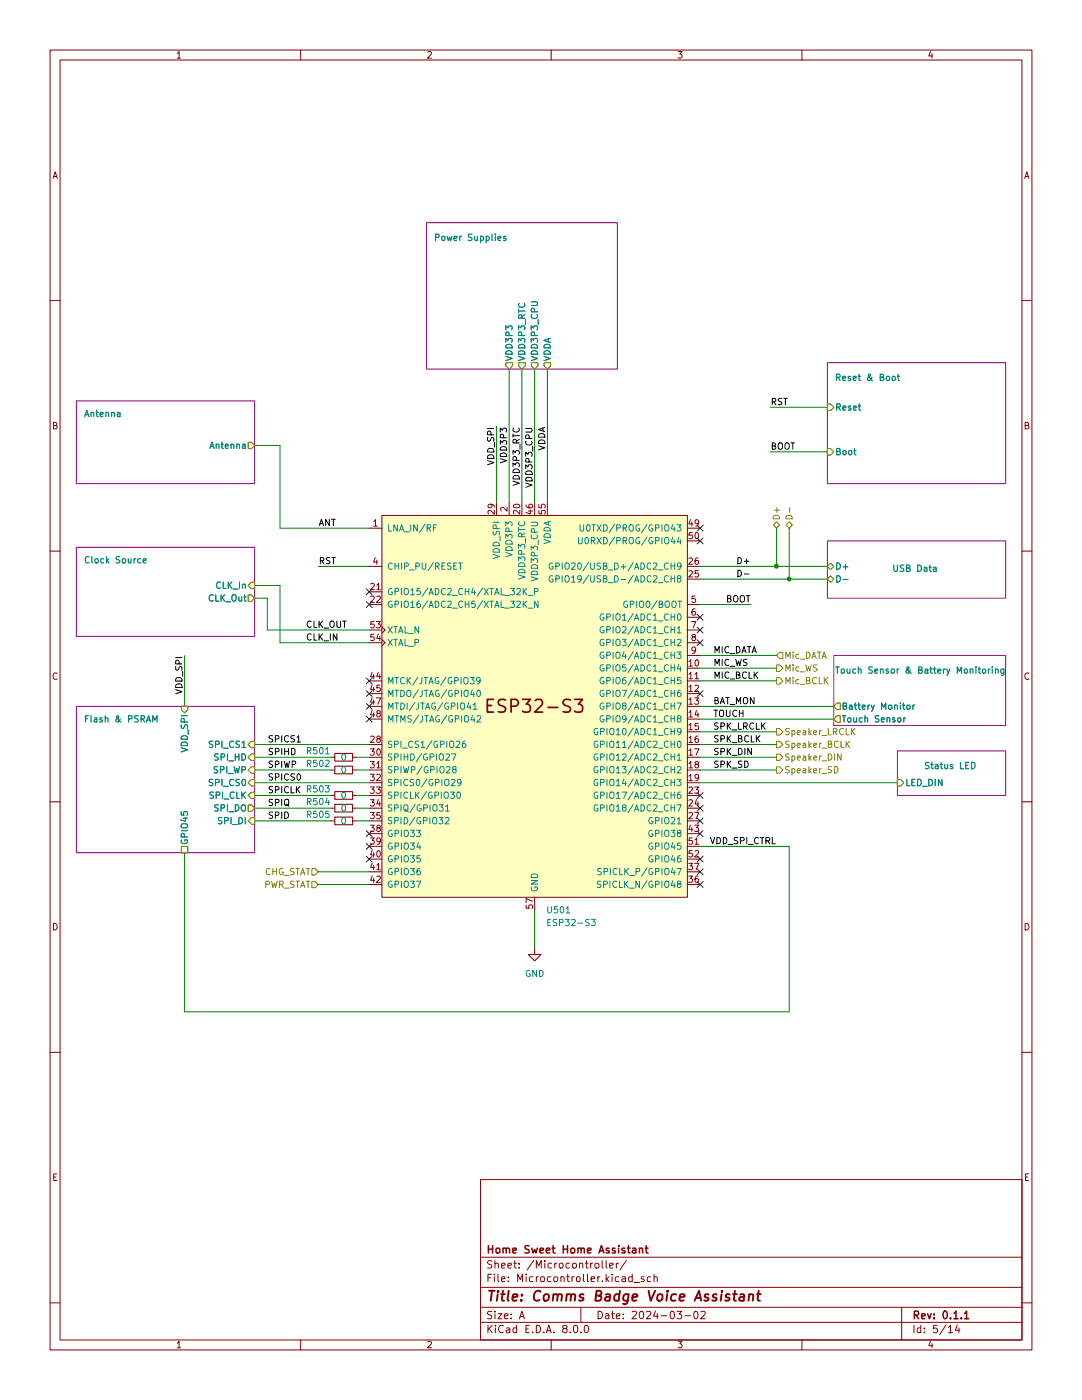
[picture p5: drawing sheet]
(kicad_sch
 (version 20231120)
 (generator "eeschema")
 (generator_version "8.0")
 (paper "A" portrait)
 (title_block
  (title "Comms Badge Voice Assistant")
  (date "2024-03-02")
  (rev "0.1.1")
  (company "Home Sweet Home Assistant"))
 (lib_symbols
  (symbol "Comms Badge Voice Assistant Project:ESP32-S3"
   (pin_names
    (offset 1.016)) (exclude_from_sim no) (in_bom yes) (on_board yes)
   (property "Reference" "U" (at -30.48 43.18 0) (effects (font (size 1.27 1.27)) (justify left)))
   (property "Value" "ESP32-S3" (at -30.48 40.64 0) (effects (font (size 1.27 1.27)) (justify left)))
   (property "Footprint" "Package_DFN_QFN:QFN-56-1EP_7x7mm_P0.4mm_EP5.6x5.6mm" (at 0 -48.26 0) (effects (font (size 1.27 1.27)) (hide yes)))
   (property "Datasheet" "https://www.espressif.com/sites/default/files/documentation/esp32-s3_datasheet_en.pdf" (at 0 -50.8 0) (effects (font (size 1.27 1.27)) (hide yes)))
   (property "Description" "ESP32-S3 is a low-power MCU-based system-on-chip (SoC) that supports 2.4 GHz Wi-Fi and Bluetooth® Low Energy (Bluetooth LE). It consists of high-performance dual-core microprocessor (Xtensa® 32-bit LX7), a low power coprocessor, a Wi-Fi baseband, a Bluetooth LE baseband, RF module, and peripherals." (at 0 0 0) (effects (font (size 1.27 1.27)) (hide yes)))
   (symbol "ESP32-S3_0_0"
    (text "ESP32-S3" (at 0 0 0) (effects (font (size 2.54 2.54))))
    (pin bidirectional line (at 33.02 -35.56 180) (length 2.54) (name "SPICLK_N/GPIO48" (effects (font (size 1.27 1.27)))) (number "36" (effects (font (size 1.27 1.27)))))
    (pin bidirectional line (at 33.02 -33.02 180) (length 2.54) (name "SPICLK_P/GPIO47" (effects (font (size 1.27 1.27)))) (number "37" (effects (font (size 1.27 1.27))))))
   (symbol "ESP32-S3_0_1"
    (rectangle (start -30.48 38.1) (end 30.48 -38.1) (stroke (width 0) (type default)) (fill (type background))))
   (symbol "ESP32-S3_1_1"
    (pin bidirectional line (at -33.02 35.56 0) (length 2.54) (name "LNA_IN/RF" (effects (font (size 1.27 1.27)))) (number "1" (effects (font (size 1.27 1.27)))))
    (pin bidirectional line (at 33.02 7.62 180) (length 2.54) (name "GPIO5/ADC1_CH4" (effects (font (size 1.27 1.27)))) (number "10" (effects (font (size 1.27 1.27)))))
    (pin bidirectional line (at 33.02 5.08 180) (length 2.54) (name "GPIO6/ADC1_CH5" (effects (font (size 1.27 1.27)))) (number "11" (effects (font (size 1.27 1.27)))))
    (pin bidirectional line (at 33.02 2.54 180) (length 2.54) (name "GPIO7/ADC1_CH6" (effects (font (size 1.27 1.27)))) (number "12" (effects (font (size 1.27 1.27)))))
    (pin bidirectional line (at 33.02 0 180) (length 2.54) (name "GPIO8/ADC1_CH7" (effects (font (size 1.27 1.27)))) (number "13" (effects (font (size 1.27 1.27)))))
    (pin bidirectional line (at 33.02 -2.54 180) (length 2.54) (name "GPIO9/ADC1_CH8" (effects (font (size 1.27 1.27)))) (number "14" (effects (font (size 1.27 1.27)))))
    (pin bidirectional line (at 33.02 -5.08 180) (length 2.54) (name "GPIO10/ADC1_CH9" (effects (font (size 1.27 1.27)))) (number "15" (effects (font (size 1.27 1.27)))))
    (pin bidirectional line (at 33.02 -7.62 180) (length 2.54) (name "GPIO11/ADC2_CH0" (effects (font (size 1.27 1.27)))) (number "16" (effects (font (size 1.27 1.27)))))
    (pin bidirectional line (at 33.02 -10.16 180) (length 2.54) (name "GPIO12/ADC2_CH1" (effects (font (size 1.27 1.27)))) (number "17" (effects (font (size 1.27 1.27)))))
    (pin bidirectional line (at 33.02 -12.7 180) (length 2.54) (name "GPIO13/ADC2_CH2" (effects (font (size 1.27 1.27)))) (number "18" (effects (font (size 1.27 1.27)))))
    (pin bidirectional line (at 33.02 -15.24 180) (length 2.54) (name "GPIO14/ADC2_CH3" (effects (font (size 1.27 1.27)))) (number "19" (effects (font (size 1.27 1.27)))))
    (pin power_in line (at -5.08 40.64 270) (length 2.54) (name "VDD3P3" (effects (font (size 1.27 1.27)))) (number "2" (effects (font (size 1.27 1.27)))))
    (pin power_in line (at -2.54 40.64 270) (length 2.54) (name "VDD3P3_RTC" (effects (font (size 1.27 1.27)))) (number "20" (effects (font (size 1.27 1.27)))))
    (pin bidirectional line (at -33.02 22.86 0) (length 2.54) (name "GPIO15/ADC2_CH4/XTAL_32K_P" (effects (font (size 1.27 1.27)))) (number "21" (effects (font (size 1.27 1.27)))))
    (pin bidirectional line (at -33.02 20.32 0) (length 2.54) (name "GPIO16/ADC2_CH5/XTAL_32K_N" (effects (font (size 1.27 1.27)))) (number "22" (effects (font (size 1.27 1.27)))))
    (pin bidirectional line (at 33.02 -17.78 180) (length 2.54) (name "GPIO17/ADC2_CH6" (effects (font (size 1.27 1.27)))) (number "23" (effects (font (size 1.27 1.27)))))
    (pin bidirectional line (at 33.02 -20.32 180) (length 2.54) (name "GPIO18/ADC2_CH7" (effects (font (size 1.27 1.27)))) (number "24" (effects (font (size 1.27 1.27)))))
    (pin bidirectional line (at 33.02 25.4 180) (length 2.54) (name "GPIO19/USB_D-/ADC2_CH8" (effects (font (size 1.27 1.27)))) (number "25" (effects (font (size 1.27 1.27)))))
    (pin bidirectional line (at 33.02 27.94 180) (length 2.54) (name "GPIO20/USB_D+/ADC2_CH9" (effects (font (size 1.27 1.27)))) (number "26" (effects (font (size 1.27 1.27)))))
    (pin bidirectional line (at 33.02 -22.86 180) (length 2.54) (name "GPIO21" (effects (font (size 1.27 1.27)))) (number "27" (effects (font (size 1.27 1.27)))))
    (pin bidirectional line (at -33.02 -7.62 0) (length 2.54) (name "SPI_CS1/GPIO26" (effects (font (size 1.27 1.27)))) (number "28" (effects (font (size 1.27 1.27)))))
    (pin power_out line (at -7.62 40.64 270) (length 2.54) (name "VDD_SPI" (effects (font (size 1.27 1.27)))) (number "29" (effects (font (size 1.27 1.27)))))
    (pin power_in line (at -5.08 40.64 270) (length 2.54) hide (name "VDD3P3" (effects (font (size 1.27 1.27)))) (number "3" (effects (font (size 1.27 1.27)))))
    (pin bidirectional line (at -33.02 -10.16 0) (length 2.54) (name "SPIHD/GPIO27" (effects (font (size 1.27 1.27)))) (number "30" (effects (font (size 1.27 1.27)))))
    (pin bidirectional line (at -33.02 -12.7 0) (length 2.54) (name "SPIWP/GPIO28" (effects (font (size 1.27 1.27)))) (number "31" (effects (font (size 1.27 1.27)))))
    (pin bidirectional line (at -33.02 -15.24 0) (length 2.54) (name "SPICS0/GPIO29" (effects (font (size 1.27 1.27)))) (number "32" (effects (font (size 1.27 1.27)))))
    (pin bidirectional line (at -33.02 -17.78 0) (length 2.54) (name "SPICLK/GPIO30" (effects (font (size 1.27 1.27)))) (number "33" (effects (font (size 1.27 1.27)))))
    (pin bidirectional line (at -33.02 -20.32 0) (length 2.54) (name "SPIQ/GPIO31" (effects (font (size 1.27 1.27)))) (number "34" (effects (font (size 1.27 1.27)))))
    (pin bidirectional line (at -33.02 -22.86 0) (length 2.54) (name "SPID/GPIO32" (effects (font (size 1.27 1.27)))) (number "35" (effects (font (size 1.27 1.27)))))
    (pin bidirectional line (at -33.02 -25.4 0) (length 2.54) (name "GPIO33" (effects (font (size 1.27 1.27)))) (number "38" (effects (font (size 1.27 1.27)))))
    (pin bidirectional line (at -33.02 -27.94 0) (length 2.54) (name "GPIO34" (effects (font (size 1.27 1.27)))) (number "39" (effects (font (size 1.27 1.27)))))
    (pin input line (at -33.02 27.94 0) (length 2.54) (name "CHIP_PU/RESET" (effects (font (size 1.27 1.27)))) (number "4" (effects (font (size 1.27 1.27)))))
    (pin bidirectional line (at -33.02 -30.48 0) (length 2.54) (name "GPIO35" (effects (font (size 1.27 1.27)))) (number "40" (effects (font (size 1.27 1.27)))))
    (pin bidirectional line (at -33.02 -33.02 0) (length 2.54) (name "GPIO36" (effects (font (size 1.27 1.27)))) (number "41" (effects (font (size 1.27 1.27)))))
    (pin bidirectional line (at -33.02 -35.56 0) (length 2.54) (name "GPIO37" (effects (font (size 1.27 1.27)))) (number "42" (effects (font (size 1.27 1.27)))))
    (pin bidirectional line (at 33.02 -25.4 180) (length 2.54) (name "GPIO38" (effects (font (size 1.27 1.27)))) (number "43" (effects (font (size 1.27 1.27)))))
    (pin bidirectional line (at -33.02 5.08 0) (length 2.54) (name "MTCK/JTAG/GPIO39" (effects (font (size 1.27 1.27)))) (number "44" (effects (font (size 1.27 1.27)))))
    (pin bidirectional line (at -33.02 2.54 0) (length 2.54) (name "MTDO/JTAG/GPIO40" (effects (font (size 1.27 1.27)))) (number "45" (effects (font (size 1.27 1.27)))))
    (pin power_in line (at 0 40.64 270) (length 2.54) (name "VDD3P3_CPU" (effects (font (size 1.27 1.27)))) (number "46" (effects (font (size 1.27 1.27)))))
    (pin bidirectional line (at -33.02 0 0) (length 2.54) (name "MTDI/JTAG/GPIO41" (effects (font (size 1.27 1.27)))) (number "47" (effects (font (size 1.27 1.27)))))
    (pin bidirectional line (at -33.02 -2.54 0) (length 2.54) (name "MTMS/JTAG/GPIO42" (effects (font (size 1.27 1.27)))) (number "48" (effects (font (size 1.27 1.27)))))
    (pin bidirectional line (at 33.02 35.56 180) (length 2.54) (name "U0TXD/PROG/GPIO43" (effects (font (size 1.27 1.27)))) (number "49" (effects (font (size 1.27 1.27)))))
    (pin bidirectional line (at 33.02 20.32 180) (length 2.54) (name "GPIO0/BOOT" (effects (font (size 1.27 1.27)))) (number "5" (effects (font (size 1.27 1.27)))))
    (pin bidirectional line (at 33.02 33.02 180) (length 2.54) (name "U0RXD/PROG/GPIO44" (effects (font (size 1.27 1.27)))) (number "50" (effects (font (size 1.27 1.27)))))
    (pin bidirectional line (at 33.02 -27.94 180) (length 2.54) (name "GPIO45" (effects (font (size 1.27 1.27)))) (number "51" (effects (font (size 1.27 1.27)))))
    (pin bidirectional line (at 33.02 -30.48 180) (length 2.54) (name "GPIO46" (effects (font (size 1.27 1.27)))) (number "52" (effects (font (size 1.27 1.27)))))
    (pin input clock (at -33.02 15.24 0) (length 2.54) (name "XTAL_N" (effects (font (size 1.27 1.27)))) (number "53" (effects (font (size 1.27 1.27)))))
    (pin output clock (at -33.02 12.7 0) (length 2.54) (name "XTAL_P" (effects (font (size 1.27 1.27)))) (number "54" (effects (font (size 1.27 1.27)))))
    (pin power_in line (at 2.54 40.64 270) (length 2.54) (name "VDDA" (effects (font (size 1.27 1.27)))) (number "55" (effects (font (size 1.27 1.27)))))
    (pin passive line (at 2.54 40.64 270) (length 2.54) hide (name "VDDA" (effects (font (size 1.27 1.27)))) (number "56" (effects (font (size 1.27 1.27)))))
    (pin power_in line (at 0 -40.64 90) (length 2.54) (name "GND" (effects (font (size 1.27 1.27)))) (number "57" (effects (font (size 1.27 1.27)))))
    (pin bidirectional line (at 33.02 17.78 180) (length 2.54) (name "GPIO1/ADC1_CH0" (effects (font (size 1.27 1.27)))) (number "6" (effects (font (size 1.27 1.27)))))
    (pin bidirectional line (at 33.02 15.24 180) (length 2.54) (name "GPIO2/ADC1_CH1" (effects (font (size 1.27 1.27)))) (number "7" (effects (font (size 1.27 1.27)))))
    (pin bidirectional line (at 33.02 12.7 180) (length 2.54) (name "GPIO3/ADC1_CH2" (effects (font (size 1.27 1.27)))) (number "8" (effects (font (size 1.27 1.27)))))
    (pin bidirectional line (at 33.02 10.16 180) (length 2.54) (name "GPIO4/ADC1_CH3" (effects (font (size 1.27 1.27)))) (number "9" (effects (font (size 1.27 1.27)))))))
  (symbol "Comms Badge Voice Assistant Project:GND"
   (power)
   (pin_names
    (offset 0)) (exclude_from_sim no) (in_bom yes) (on_board yes)
   (property "Reference" "#PWR" (at 0 -6.35 0) (effects (font (size 1.27 1.27)) (hide yes)))
   (property "Value" "GND" (at 0 -3.81 0) (effects (font (size 1.27 1.27))))
   (property "Footprint" "" (at 0 0 0) (effects (font (size 1.27 1.27)) (hide yes)))
   (property "Datasheet" "" (at 0 0 0) (effects (font (size 1.27 1.27)) (hide yes)))
   (property "Description" "Power symbol creates a global label with name \"GND\" , ground" (at 0 0 0) (effects (font (size 1.27 1.27)) (hide yes)))
   (symbol "GND_0_1"
    (polyline (pts (xy 0 0) (xy 0 -1.27) (xy 1.27 -1.27) (xy 0 -2.54) (xy -1.27 -1.27) (xy 0 -1.27)) (stroke (width 0) (type default)) (fill (type none))))
   (symbol "GND_1_1"
    (pin power_in line (at 0 0 270) (length 0) hide (name "GND" (effects (font (size 1.27 1.27)))) (number "1" (effects (font (size 1.27 1.27)))))))
  (symbol "Comms Badge Voice Assistant Project:R_Small"
   (pin_numbers hide)
   (pin_names
    (offset 0.254) hide) (exclude_from_sim no) (in_bom yes) (on_board yes)
   (property "Reference" "R" (at 0.762 0.508 0) (effects (font (size 1.27 1.27)) (justify left)))
   (property "Value" "R_Small" (at 0.762 -1.016 0) (effects (font (size 1.27 1.27)) (justify left)))
   (property "Footprint" "" (at 0 0 0) (effects (font (size 1.27 1.27)) (hide yes)))
   (property "Datasheet" "~" (at 0 0 0) (effects (font (size 1.27 1.27)) (hide yes)))
   (property "Description" "Resistor, small symbol" (at 0 0 0) (effects (font (size 1.27 1.27)) (hide yes)))
   (symbol "R_Small_0_1"
    (rectangle (start -0.762 1.778) (end 0.762 -1.778) (stroke (width 0.2032) (type default)) (fill (type none))))
   (symbol "R_Small_1_1"
    (pin passive line (at 0 2.54 270) (length 0.762) (name "~" (effects (font (size 1.27 1.27)))) (number "1" (effects (font (size 1.27 1.27)))))
    (pin passive line (at 0 -2.54 90) (length 0.762) (name "~" (effects (font (size 1.27 1.27)))) (number "2" (effects (font (size 1.27 1.27))))))))
 (junction
  (at 154.94 113.03)
  (diameter 0)
  (color 0 0 0 0))
 (junction
  (at 157.48 115.57)
  (diameter 0)
  (color 0 0 0 0))
 (no_connect
  (at 73.66 140.97))
 (no_connect
  (at 73.66 135.89))
 (no_connect
  (at 139.7 171.45))
 (no_connect
  (at 73.66 143.51))
 (no_connect
  (at 139.7 123.19))
 (no_connect
  (at 139.7 107.95))
 (no_connect
  (at 73.66 138.43))
 (no_connect
  (at 139.7 125.73))
 (no_connect
  (at 73.66 120.65))
 (no_connect
  (at 73.66 166.37))
 (no_connect
  (at 139.7 166.37))
 (no_connect
  (at 139.7 128.27))
 (no_connect
  (at 139.7 176.53))
 (no_connect
  (at 73.66 118.11))
 (no_connect
  (at 139.7 105.41))
 (no_connect
  (at 139.7 158.75))
 (no_connect
  (at 139.7 163.83))
 (no_connect
  (at 139.7 161.29))
 (no_connect
  (at 73.66 171.45))
 (no_connect
  (at 139.7 138.43))
 (no_connect
  (at 139.7 173.99))
 (no_connect
  (at 73.66 168.91))
 (wire
  (pts (xy 99.06 85.09) (xy 99.06 100.33))
  (stroke (width 0) (type default)))
 (wire
  (pts (xy 36.83 170.18) (xy 36.83 201.93))
  (stroke (width 0) (type default)))
 (wire
  (pts (xy 157.48 105.41) (xy 157.48 115.57))
  (stroke (width 0) (type default)))
 (wire
  (pts (xy 55.88 105.41) (xy 73.66 105.41))
  (stroke (width 0) (type default)))
 (wire
  (pts (xy 71.12 151.13) (xy 73.66 151.13))
  (stroke (width 0) (type default)))
 (wire
  (pts (xy 50.8 148.59) (xy 73.66 148.59))
  (stroke (width 0) (type default)))
 (wire
  (pts (xy 139.7 148.59) (xy 154.94 148.59))
  (stroke (width 0) (type default)))
 (wire
  (pts (xy 139.7 120.65) (xy 149.86 120.65))
  (stroke (width 0) (type default)))
 (wire
  (pts (xy 139.7 135.89) (xy 154.94 135.89))
  (stroke (width 0) (type default)))
 (wire
  (pts (xy 139.7 143.51) (xy 166.37 143.51))
  (stroke (width 0) (type default)))
 (wire
  (pts (xy 50.8 158.75) (xy 66.04 158.75))
  (stroke (width 0) (type default)))
 (wire
  (pts (xy 55.88 88.9) (xy 55.88 105.41))
  (stroke (width 0) (type default)))
 (wire
  (pts (xy 154.94 105.41) (xy 154.94 113.03))
  (stroke (width 0) (type default)))
 (wire
  (pts (xy 139.7 140.97) (xy 166.37 140.97))
  (stroke (width 0) (type default)))
 (wire
  (pts (xy 157.48 115.57) (xy 165.1 115.57))
  (stroke (width 0) (type default)))
 (wire
  (pts (xy 73.66 128.27) (xy 55.88 128.27))
  (stroke (width 0) (type default)))
 (wire
  (pts (xy 71.12 163.83) (xy 73.66 163.83))
  (stroke (width 0) (type default)))
 (wire
  (pts (xy 55.88 128.27) (xy 55.88 116.84))
  (stroke (width 0) (type default)))
 (wire
  (pts (xy 139.7 113.03) (xy 154.94 113.03))
  (stroke (width 0) (type default)))
 (wire
  (pts (xy 50.8 161.29) (xy 66.04 161.29))
  (stroke (width 0) (type default)))
 (wire
  (pts (xy 139.7 115.57) (xy 157.48 115.57))
  (stroke (width 0) (type default)))
 (wire
  (pts (xy 139.7 156.21) (xy 179.07 156.21))
  (stroke (width 0) (type default)))
 (wire
  (pts (xy 165.1 81.28) (xy 153.67 81.28))
  (stroke (width 0) (type default)))
 (wire
  (pts (xy 139.7 151.13) (xy 154.94 151.13))
  (stroke (width 0) (type default)))
 (wire
  (pts (xy 109.22 73.66) (xy 109.22 100.33))
  (stroke (width 0) (type default)))
 (wire
  (pts (xy 36.83 201.93) (xy 157.48 201.93))
  (stroke (width 0) (type default)))
 (wire
  (pts (xy 53.34 125.73) (xy 73.66 125.73))
  (stroke (width 0) (type default)))
 (wire
  (pts (xy 139.7 168.91) (xy 157.48 168.91))
  (stroke (width 0) (type default)))
 (wire
  (pts (xy 50.8 151.13) (xy 66.04 151.13))
  (stroke (width 0) (type default)))
 (wire
  (pts (xy 63.5 176.53) (xy 73.66 176.53))
  (stroke (width 0) (type default)))
 (wire
  (pts (xy 101.6 73.66) (xy 101.6 100.33))
  (stroke (width 0) (type default)))
 (wire
  (pts (xy 106.68 181.61) (xy 106.68 189.23))
  (stroke (width 0) (type default)))
 (wire
  (pts (xy 50.8 163.83) (xy 66.04 163.83))
  (stroke (width 0) (type default)))
 (wire
  (pts (xy 106.68 73.66) (xy 106.68 100.33))
  (stroke (width 0) (type default)))
 (wire
  (pts (xy 63.5 173.99) (xy 73.66 173.99))
  (stroke (width 0) (type default)))
 (wire
  (pts (xy 165.1 90.17) (xy 153.67 90.17))
  (stroke (width 0) (type default)))
 (wire
  (pts (xy 154.94 113.03) (xy 165.1 113.03))
  (stroke (width 0) (type default)))
 (wire
  (pts (xy 139.7 146.05) (xy 154.94 146.05))
  (stroke (width 0) (type default)))
 (wire
  (pts (xy 50.8 119.38) (xy 53.34 119.38))
  (stroke (width 0) (type default)))
 (wire
  (pts (xy 63.5 113.03) (xy 73.66 113.03))
  (stroke (width 0) (type default)))
 (wire
  (pts (xy 71.12 161.29) (xy 73.66 161.29))
  (stroke (width 0) (type default)))
 (wire
  (pts (xy 50.8 116.84) (xy 55.88 116.84))
  (stroke (width 0) (type default)))
 (wire
  (pts (xy 71.12 153.67) (xy 73.66 153.67))
  (stroke (width 0) (type default)))
 (wire
  (pts (xy 71.12 158.75) (xy 73.66 158.75))
  (stroke (width 0) (type default)))
 (wire
  (pts (xy 50.8 156.21) (xy 73.66 156.21))
  (stroke (width 0) (type default)))
 (wire
  (pts (xy 50.8 153.67) (xy 66.04 153.67))
  (stroke (width 0) (type default)))
 (wire
  (pts (xy 104.14 73.66) (xy 104.14 100.33))
  (stroke (width 0) (type default)))
 (wire
  (pts (xy 50.8 88.9) (xy 55.88 88.9))
  (stroke (width 0) (type default)))
 (wire
  (pts (xy 139.7 133.35) (xy 154.94 133.35))
  (stroke (width 0) (type default)))
 (wire
  (pts (xy 139.7 130.81) (xy 154.94 130.81))
  (stroke (width 0) (type default)))
 (wire
  (pts (xy 53.34 119.38) (xy 53.34 125.73))
  (stroke (width 0) (type default)))
 (wire
  (pts (xy 157.48 201.93) (xy 157.48 168.91))
  (stroke (width 0) (type default)))
 (wire
  (pts (xy 139.7 153.67) (xy 154.94 153.67))
  (stroke (width 0) (type default)))
 (wire
  (pts (xy 36.83 130.81) (xy 36.83 140.97))
  (stroke (width 0) (type default)))
 (label "SPICS0"
  (at 53.34 156.21 0)
  (fields_autoplaced yes)
  (effects (font (size 1.27 1.27)) (justify left bottom)))
 (label "VDD_SPI_CTRL"
  (at 154.94 168.91 180)
  (fields_autoplaced yes)
  (effects (font (size 1.27 1.27)) (justify right bottom)))
 (label "BOOT"
  (at 149.86 120.65 180)
  (fields_autoplaced yes)
  (effects (font (size 1.27 1.27)) (justify right bottom)))
 (label "SPIWP"
  (at 53.34 153.67 0)
  (fields_autoplaced yes)
  (effects (font (size 1.27 1.27)) (justify left bottom)))
 (label "SPICS1"
  (at 53.34 148.59 0)
  (fields_autoplaced yes)
  (effects (font (size 1.27 1.27)) (justify left bottom)))
 (label "D-"
  (at 149.86 115.57 180)
  (fields_autoplaced yes)
  (effects (font (size 1.27 1.27)) (justify right bottom)))
 (label "D+"
  (at 149.86 113.03 180)
  (fields_autoplaced yes)
  (effects (font (size 1.27 1.27)) (justify right bottom)))
 (label "VDD3P3_CPU"
  (at 106.68 85.09 270)
  (fields_autoplaced yes)
  (effects (font (size 1.27 1.27)) (justify right bottom))
  (property "Netclass" "+3V3" (at 107.95 85.09 90) (effects (font (size 1.27 1.27)
    (italic yes)) (justify right) (hide yes))))
 (label "MIC_WS"
  (at 142.24 133.35 0)
  (fields_autoplaced yes)
  (effects (font (size 1.27 1.27)) (justify left bottom)))
 (label "SPIQ"
  (at 53.34 161.29 0)
  (fields_autoplaced yes)
  (effects (font (size 1.27 1.27)) (justify left bottom)))
 (label "BOOT"
  (at 153.67 90.17 0)
  (fields_autoplaced yes)
  (effects (font (size 1.27 1.27)) (justify left bottom)))
 (label "SPK_LRCLK"
  (at 142.24 146.05 0)
  (fields_autoplaced yes)
  (effects (font (size 1.27 1.27)) (justify left bottom)))
 (label "SPID"
  (at 53.34 163.83 0)
  (fields_autoplaced yes)
  (effects (font (size 1.27 1.27)) (justify left bottom)))
 (label "VDDA"
  (at 109.22 85.09 270)
  (fields_autoplaced yes)
  (effects (font (size 1.27 1.27)) (justify right bottom))
  (property "Netclass" "+3V3" (at 110.49 85.09 90) (effects (font (size 1.27 1.27)
    (italic yes)) (justify right) (hide yes))))
 (label "SPK_BCLK"
  (at 142.24 148.59 0)
  (fields_autoplaced yes)
  (effects (font (size 1.27 1.27)) (justify left bottom)))
 (label "BAT_MON"
  (at 142.24 140.97 0)
  (fields_autoplaced yes)
  (effects (font (size 1.27 1.27)) (justify left bottom)))
 (label "VDD3P3"
  (at 101.6 85.09 270)
  (fields_autoplaced yes)
  (effects (font (size 1.27 1.27)) (justify right bottom))
  (property "Netclass" "+3V3" (at 102.87 85.09 90) (effects (font (size 1.27 1.27)
    (italic yes)) (justify right) (hide yes))))
 (label "VDD3P3_RTC"
  (at 104.14 85.09 270)
  (fields_autoplaced yes)
  (effects (font (size 1.27 1.27)) (justify right bottom))
  (property "Netclass" "+3V3" (at 105.41 85.09 90) (effects (font (size 1.27 1.27)
    (italic yes)) (justify right) (hide yes))))
 (label "ANT"
  (at 63.5 105.41 0)
  (fields_autoplaced yes)
  (effects (font (size 1.27 1.27)) (justify left bottom)))
 (label "SPIHD"
  (at 53.34 151.13 0)
  (fields_autoplaced yes)
  (effects (font (size 1.27 1.27)) (justify left bottom)))
 (label "SPK_DIN"
  (at 142.24 151.13 0)
  (fields_autoplaced yes)
  (effects (font (size 1.27 1.27)) (justify left bottom)))
 (label "VDD_SPI"
  (at 36.83 130.81 270)
  (fields_autoplaced yes)
  (effects (font (size 1.27 1.27)) (justify right bottom)))
 (label "CLK_OUT"
  (at 60.96 125.73 0)
  (fields_autoplaced yes)
  (effects (font (size 1.27 1.27)) (justify left bottom)))
 (label "SPICLK"
  (at 53.34 158.75 0)
  (fields_autoplaced yes)
  (effects (font (size 1.27 1.27)) (justify left bottom)))
 (label "CLK_IN"
  (at 60.96 128.27 0)
  (fields_autoplaced yes)
  (effects (font (size 1.27 1.27)) (justify left bottom)))
 (label "MIC_DATA"
  (at 142.24 130.81 0)
  (fields_autoplaced yes)
  (effects (font (size 1.27 1.27)) (justify left bottom)))
 (label "RST"
  (at 153.67 81.28 0)
  (fields_autoplaced yes)
  (effects (font (size 1.27 1.27)) (justify left bottom)))
 (label "RST"
  (at 63.5 113.03 0)
  (fields_autoplaced yes)
  (effects (font (size 1.27 1.27)) (justify left bottom)))
 (label "TOUCH"
  (at 142.24 143.51 0)
  (fields_autoplaced yes)
  (effects (font (size 1.27 1.27)) (justify left bottom)))
 (label "VDD_SPI"
  (at 99.06 85.09 270)
  (fields_autoplaced yes)
  (effects (font (size 1.27 1.27)) (justify right bottom)))
 (label "MIC_BCLK"
  (at 142.24 135.89 0)
  (fields_autoplaced yes)
  (effects (font (size 1.27 1.27)) (justify left bottom)))
 (label "SPK_SD"
  (at 142.24 153.67 0)
  (fields_autoplaced yes)
  (effects (font (size 1.27 1.27)) (justify left bottom)))
 (hierarchical_label "PWR_STAT"
  (shape input)
  (at 63.5 176.53 180)
  (fields_autoplaced yes)
  (effects (font (size 1.27 1.27)) (justify right)))
 (hierarchical_label "Speaker_DIN"
  (shape output)
  (at 154.94 151.13 0)
  (fields_autoplaced yes)
  (effects (font (size 1.27 1.27)) (justify left)))
 (hierarchical_label "Mic_DATA"
  (shape input)
  (at 154.94 130.81 0)
  (fields_autoplaced yes)
  (effects (font (size 1.27 1.27)) (justify left)))
 (hierarchical_label "Speaker_SD"
  (shape output)
  (at 154.94 153.67 0)
  (fields_autoplaced yes)
  (effects (font (size 1.27 1.27)) (justify left)))
 (hierarchical_label "D+"
  (shape bidirectional)
  (at 154.94 105.41 90)
  (fields_autoplaced yes)
  (effects (font (size 1.27 1.27)) (justify left)))
 (hierarchical_label "CHG_STAT"
  (shape input)
  (at 63.5 173.99 180)
  (fields_autoplaced yes)
  (effects (font (size 1.27 1.27)) (justify right)))
 (hierarchical_label "D-"
  (shape bidirectional)
  (at 157.48 105.41 90)
  (fields_autoplaced yes)
  (effects (font (size 1.27 1.27)) (justify left)))
 (hierarchical_label "Speaker_LRCLK"
  (shape output)
  (at 154.94 146.05 0)
  (fields_autoplaced yes)
  (effects (font (size 1.27 1.27)) (justify left)))
 (hierarchical_label "Mic_WS"
  (shape output)
  (at 154.94 133.35 0)
  (fields_autoplaced yes)
  (effects (font (size 1.27 1.27)) (justify left)))
 (hierarchical_label "Mic_BCLK"
  (shape output)
  (at 154.94 135.89 0)
  (fields_autoplaced yes)
  (effects (font (size 1.27 1.27)) (justify left)))
 (hierarchical_label "Speaker_BCLK"
  (shape output)
  (at 154.94 148.59 0)
  (fields_autoplaced yes)
  (effects (font (size 1.27 1.27)) (justify left)))
 (symbol
  (lib_id "Comms Badge Voice Assistant Project:ESP32-S3")
  (at 106.68 140.97 0)
  (unit 1)
  (exclude_from_sim no)
  (in_bom yes)
  (on_board yes)
  (dnp no)
  (fields_autoplaced yes)
  (property "Reference" "U501" (at 108.8741 181.61 0) (effects (font (size 1.27 1.27)) (justify left)))
  (property "Value" "ESP32-S3" (at 108.8741 184.15 0) (effects (font (size 1.27 1.27)) (justify left)))
  (property "Footprint" "Package_DFN_QFN:QFN-56-1EP_7x7mm_P0.4mm_EP5.6x5.6mm" (at 106.68 189.23 0) (effects (font (size 1.27 1.27)) (hide yes)))
  (property "Datasheet" "https://www.espressif.com/sites/default/files/documentation/esp32-s3_datasheet_en.pdf" (at 106.68 191.77 0) (effects (font (size 1.27 1.27)) (hide yes)))
  (property "Description" "" (at 106.68 140.97 0) (effects (font (size 1.27 1.27)) (hide yes)))
  (property "LCSC #" "C2913192" (at 106.68 140.97 0) (effects (font (size 1.27 1.27)) (hide yes)))
  (property "Mfr. Part #" "ESP32-S3" (at 106.68 140.97 0) (effects (font (size 1.27 1.27)) (hide yes)))
  (property "DigiKey #" "1965-ESP32-S3-ND" (at 106.68 140.97 0) (effects (font (size 1.27 1.27)) (hide yes)))
  (property "Mouser #" "356-ESP32-S3" (at 106.68 140.97 0) (effects (font (size 1.27 1.27)) (hide yes)))
  (property "Price" "2.5471" (at 106.68 140.97 0) (effects (font (size 1.27 1.27)) (hide yes)))
  (pin "36")
  (pin "37")
  (pin "1")
  (pin "10")
  (pin "11")
  (pin "12")
  (pin "13")
  (pin "14")
  (pin "15")
  (pin "16")
  (pin "17")
  (pin "18")
  (pin "19")
  (pin "2")
  (pin "20")
  (pin "21")
  (pin "22")
  (pin "23")
  (pin "24")
  (pin "25")
  (pin "26")
  (pin "27")
  (pin "28")
  (pin "29")
  (pin "3")
  (pin "30")
  (pin "31")
  (pin "32")
  (pin "33")
  (pin "34")
  (pin "35")
  (pin "38")
  (pin "39")
  (pin "4")
  (pin "40")
  (pin "41")
  (pin "42")
  (pin "43")
  (pin "44")
  (pin "45")
  (pin "46")
  (pin "47")
  (pin "48")
  (pin "49")
  (pin "5")
  (pin "50")
  (pin "51")
  (pin "52")
  (pin "53")
  (pin "54")
  (pin "55")
  (pin "56")
  (pin "57")
  (pin "6")
  (pin "7")
  (pin "8")
  (pin "9"))
 (symbol
  (lib_id "Comms Badge Voice Assistant Project:GND")
  (at 106.68 189.23 0)
  (unit 1)
  (exclude_from_sim no)
  (in_bom yes)
  (on_board yes)
  (dnp no)
  (fields_autoplaced yes)
  (property "Reference" "#PWR0501" (at 106.68 195.58 0) (effects (font (size 1.27 1.27)) (hide yes)))
  (property "Value" "GND" (at 106.68 194.31 0) (effects (font (size 1.27 1.27))))
  (property "Footprint" "" (at 106.68 189.23 0) (effects (font (size 1.27 1.27)) (hide yes)))
  (property "Datasheet" "" (at 106.68 189.23 0) (effects (font (size 1.27 1.27)) (hide yes)))
  (property "Description" "" (at 106.68 189.23 0) (effects (font (size 1.27 1.27)) (hide yes)))
  (pin "1"))
 (symbol
  (lib_id "Comms Badge Voice Assistant Project:R_Small")
  (at 68.58 158.75 90)
  (unit 1)
  (exclude_from_sim no)
  (in_bom yes)
  (on_board yes)
  (dnp no)
  (property "Reference" "R503" (at 66.04 157.48 90) (effects (font (size 1.27 1.27)) (justify left)))
  (property "Value" "0" (at 68.58 158.75 90) (effects (font (size 1.27 1.27))))
  (property "Footprint" "Resistor_SMD:R_0402_1005Metric" (at 68.58 158.75 0) (effects (font (size 1.27 1.27)) (hide yes)))
  (property "Datasheet" "https://datasheet.lcsc.com/lcsc/2304140030_YAGEO-RC0402FR-070RL_C106231.pdf" (at 68.58 158.75 0) (effects (font (size 1.27 1.27)) (hide yes)))
  (property "Description" "" (at 68.58 158.75 0) (effects (font (size 1.27 1.27)) (hide yes)))
  (property "DigiKey #" "311-0.0LRCT-ND" (at 68.58 158.75 0) (effects (font (size 1.27 1.27)) (hide yes)))
  (property "LCSC #" "C106231" (at 68.58 158.75 0) (effects (font (size 1.27 1.27)) (hide yes)))
  (property "Mfr. Part #" "RC0402FR-070RL" (at 68.58 158.75 0) (effects (font (size 1.27 1.27)) (hide yes)))
  (property "Mouser #" "603-RC0402FR-070RL" (at 68.58 158.75 0) (effects (font (size 1.27 1.27)) (hide yes)))
  (property "Price" "0.0007" (at 68.58 158.75 0) (effects (font (size 1.27 1.27)) (hide yes)))
  (pin "1")
  (pin "2"))
 (symbol
  (lib_id "Comms Badge Voice Assistant Project:R_Small")
  (at 68.58 163.83 90)
  (unit 1)
  (exclude_from_sim no)
  (in_bom yes)
  (on_board yes)
  (dnp no)
  (property "Reference" "R505" (at 66.04 162.56 90) (effects (font (size 1.27 1.27)) (justify left)))
  (property "Value" "0" (at 68.58 163.83 90) (effects (font (size 1.27 1.27))))
  (property "Footprint" "Resistor_SMD:R_0402_1005Metric" (at 68.58 163.83 0) (effects (font (size 1.27 1.27)) (hide yes)))
  (property "Datasheet" "https://datasheet.lcsc.com/lcsc/2304140030_YAGEO-RC0402FR-070RL_C106231.pdf" (at 68.58 163.83 0) (effects (font (size 1.27 1.27)) (hide yes)))
  (property "Description" "" (at 68.58 163.83 0) (effects (font (size 1.27 1.27)) (hide yes)))
  (property "DigiKey #" "311-0.0LRCT-ND" (at 68.58 163.83 0) (effects (font (size 1.27 1.27)) (hide yes)))
  (property "LCSC #" "C106231" (at 68.58 163.83 0) (effects (font (size 1.27 1.27)) (hide yes)))
  (property "Mfr. Part #" "RC0402FR-070RL" (at 68.58 163.83 0) (effects (font (size 1.27 1.27)) (hide yes)))
  (property "Mouser #" "603-RC0402FR-070RL" (at 68.58 163.83 0) (effects (font (size 1.27 1.27)) (hide yes)))
  (property "Price" "0.0007" (at 68.58 163.83 0) (effects (font (size 1.27 1.27)) (hide yes)))
  (pin "1")
  (pin "2"))
 (symbol
  (lib_id "Comms Badge Voice Assistant Project:R_Small")
  (at 68.58 161.29 90)
  (unit 1)
  (exclude_from_sim no)
  (in_bom yes)
  (on_board yes)
  (dnp no)
  (property "Reference" "R504" (at 66.04 160.02 90) (effects (font (size 1.27 1.27)) (justify left)))
  (property "Value" "0" (at 68.58 161.29 90) (effects (font (size 1.27 1.27))))
  (property "Footprint" "Resistor_SMD:R_0402_1005Metric" (at 68.58 161.29 0) (effects (font (size 1.27 1.27)) (hide yes)))
  (property "Datasheet" "https://datasheet.lcsc.com/lcsc/2304140030_YAGEO-RC0402FR-070RL_C106231.pdf" (at 68.58 161.29 0) (effects (font (size 1.27 1.27)) (hide yes)))
  (property "Description" "" (at 68.58 161.29 0) (effects (font (size 1.27 1.27)) (hide yes)))
  (property "DigiKey #" "311-0.0LRCT-ND" (at 68.58 161.29 0) (effects (font (size 1.27 1.27)) (hide yes)))
  (property "LCSC #" "C106231" (at 68.58 161.29 0) (effects (font (size 1.27 1.27)) (hide yes)))
  (property "Mfr. Part #" "RC0402FR-070RL" (at 68.58 161.29 0) (effects (font (size 1.27 1.27)) (hide yes)))
  (property "Mouser #" "603-RC0402FR-070RL" (at 68.58 161.29 0) (effects (font (size 1.27 1.27)) (hide yes)))
  (property "Price" "0.0007" (at 68.58 161.29 0) (effects (font (size 1.27 1.27)) (hide yes)))
  (pin "1")
  (pin "2"))
 (symbol
  (lib_id "Comms Badge Voice Assistant Project:R_Small")
  (at 68.58 151.13 90)
  (unit 1)
  (exclude_from_sim no)
  (in_bom yes)
  (on_board yes)
  (dnp no)
  (property "Reference" "R501" (at 66.04 149.86 90) (effects (font (size 1.27 1.27)) (justify left)))
  (property "Value" "0" (at 68.58 151.13 90) (effects (font (size 1.27 1.27))))
  (property "Footprint" "Resistor_SMD:R_0402_1005Metric" (at 68.58 151.13 0) (effects (font (size 1.27 1.27)) (hide yes)))
  (property "Datasheet" "https://datasheet.lcsc.com/lcsc/2304140030_YAGEO-RC0402FR-070RL_C106231.pdf" (at 68.58 151.13 0) (effects (font (size 1.27 1.27)) (hide yes)))
  (property "Description" "" (at 68.58 151.13 0) (effects (font (size 1.27 1.27)) (hide yes)))
  (property "LCSC #" "C106231" (at 68.58 151.13 0) (effects (font (size 1.27 1.27)) (hide yes)))
  (property "Mfr. Part #" "RC0402FR-070RL" (at 68.58 151.13 0) (effects (font (size 1.27 1.27)) (hide yes)))
  (property "DigiKey #" "311-0.0LRCT-ND" (at 68.58 151.13 0) (effects (font (size 1.27 1.27)) (hide yes)))
  (property "Mouser #" "603-RC0402FR-070RL" (at 68.58 151.13 0) (effects (font (size 1.27 1.27)) (hide yes)))
  (property "Price" "0.0007" (at 68.58 151.13 0) (effects (font (size 1.27 1.27)) (hide yes)))
  (pin "1")
  (pin "2"))
 (symbol
  (lib_id "Comms Badge Voice Assistant Project:R_Small")
  (at 68.58 153.67 90)
  (unit 1)
  (exclude_from_sim no)
  (in_bom yes)
  (on_board yes)
  (dnp no)
  (property "Reference" "R502" (at 66.04 152.4 90) (effects (font (size 1.27 1.27)) (justify left)))
  (property "Value" "0" (at 68.58 153.67 90) (effects (font (size 1.27 1.27))))
  (property "Footprint" "Resistor_SMD:R_0402_1005Metric" (at 68.58 153.67 0) (effects (font (size 1.27 1.27)) (hide yes)))
  (property "Datasheet" "https://datasheet.lcsc.com/lcsc/2304140030_YAGEO-RC0402FR-070RL_C106231.pdf" (at 68.58 153.67 0) (effects (font (size 1.27 1.27)) (hide yes)))
  (property "Description" "" (at 68.58 153.67 0) (effects (font (size 1.27 1.27)) (hide yes)))
  (property "DigiKey #" "311-0.0LRCT-ND" (at 68.58 153.67 0) (effects (font (size 1.27 1.27)) (hide yes)))
  (property "LCSC #" "C106231" (at 68.58 153.67 0) (effects (font (size 1.27 1.27)) (hide yes)))
  (property "Mfr. Part #" "RC0402FR-070RL" (at 68.58 153.67 0) (effects (font (size 1.27 1.27)) (hide yes)))
  (property "Mouser #" "603-RC0402FR-070RL" (at 68.58 153.67 0) (effects (font (size 1.27 1.27)) (hide yes)))
  (property "Price" "0.0007" (at 68.58 153.67 0) (effects (font (size 1.27 1.27)) (hide yes)))
  (pin "1")
  (pin "2"))
 (sheet
  (at 15.24 109.22)
  (size 35.56 17.78)
  (stroke (width 0.1524) (type solid))
  (fill (color 0 0 0 0.0000))
  (property "Sheetname" "Clock Source" (at 16.51 111.76 0) (effects (font (size 1.27 1.27)
    (bold yes)) (justify left)))
  (property "Sheetfile" "Clock_Source.kicad_sch" (at 15.24 135.2046 0) (effects (font (size 1.27 1.27)) (justify left top) (hide yes)))
  (pin "CLK_In" input (at 50.8 116.84 0) (effects (font (size 1.27 1.27)) (justify right)))
  (pin "CLK_Out" output (at 50.8 119.38 0) (effects (font (size 1.27 1.27)) (justify right))))
 (sheet
  (at 165.1 72.39)
  (size 35.56 24.13)
  (stroke (width 0.1524) (type solid))
  (fill (color 0 0 0 0.0000))
  (property "Sheetname" "Reset & Boot" (at 166.37 76.2 0) (effects (font (size 1.27 1.27)
    (bold yes)) (justify left bottom)))
  (property "Sheetfile" "Reset_Boot.kicad_sch" (at 165.1 103.4546 0) (effects (font (size 1.27 1.27)) (justify left top) (hide yes)))
  (pin "Reset" input (at 165.1 81.28 180) (effects (font (size 1.27 1.27)) (justify left)))
  (pin "Boot" input (at 165.1 90.17 180) (effects (font (size 1.27 1.27)) (justify left))))
 (sheet
  (at 165.1 107.95)
  (size 35.56 11.43)
  (stroke (width 0.1524) (type solid))
  (fill (color 0 0 0 0.0000))
  (property "Sheetname" "USB Data" (at 177.8 114.3 0) (effects (font (size 1.27 1.27)
    (bold yes)) (justify left bottom)))
  (property "Sheetfile" "USB_Data.kicad_sch" (at 165.1 121.2346 0) (effects (font (size 1.27 1.27)) (justify left top) (hide yes)))
  (property "Page" "" (at 165.1 107.95 0) (effects (font (size 1.27 1.27))))
  (pin "D+" bidirectional (at 165.1 113.03 180) (effects (font (size 1.27 1.27)) (justify left)))
  (pin "D-" bidirectional (at 165.1 115.57 180) (effects (font (size 1.27 1.27)) (justify left))))
 (sheet
  (at 15.24 80.01)
  (size 35.56 16.51)
  (stroke (width 0.1524) (type solid))
  (fill (color 0 0 0 0.0000))
  (property "Sheetname" "Antenna" (at 16.51 82.55 0) (effects (font (size 1.27 1.27)
    (bold yes)) (justify left)))
  (property "Sheetfile" "Antenna.kicad_sch" (at 15.24 102.1846 0) (effects (font (size 1.27 1.27)) (justify left top) (hide yes)))
  (pin "Antenna" output (at 50.8 88.9 0) (effects (font (size 1.27 1.27)) (justify right))))
 (sheet
  (at 166.37 130.81)
  (size 34.29 13.97)
  (stroke (width 0.1524) (type solid))
  (fill (color 0 0 0 0.0000))
  (property "Sheetname" "Touch Sensor & Battery Monitoring" (at 166.37 134.62 0) (effects (font (size 1.27 1.27)
    (bold yes)) (justify left bottom)))
  (property "Sheetfile" "Touch_Sensor_Battery_Monitoring.kicad_sch" (at 166.37 142.8246 0) (effects (font (size 1.27 1.27)) (justify left top) (hide yes)))
  (pin "Touch Sensor" output (at 166.37 143.51 180) (effects (font (size 1.27 1.27)) (justify left)))
  (pin "Battery Monitor" output (at 166.37 140.97 180) (effects (font (size 1.27 1.27)) (justify left))))
 (sheet
  (at 179.07 149.86)
  (size 21.59 8.89)
  (stroke (width 0.1524) (type solid))
  (fill (color 0 0 0 0.0000))
  (property "Sheetname" "Status LED" (at 184.15 153.67 0) (effects (font (size 1.27 1.27)
    (bold yes)) (justify left bottom)))
  (property "Sheetfile" "Status_LED.kicad_sch" (at 179.07 166.9546 0) (effects (font (size 1.27 1.27)) (justify left top) (hide yes)))
  (pin "LED_DIN" input (at 179.07 156.21 180) (effects (font (size 1.27 1.27)) (justify left))))
 (sheet
  (at 15.24 140.97)
  (size 35.56 29.21)
  (stroke (width 0.1524) (type solid))
  (fill (color 0 0 0 0.0000))
  (property "Sheetname" "Flash & PSRAM" (at 16.51 143.51 0) (effects (font (size 1.27 1.27)
    (bold yes)) (justify left)))
  (property "Sheetfile" "Flash_PSRAM.kicad_sch" (at 15.24 170.7646 0) (effects (font (size 1.27 1.27)) (justify left top) (hide yes)))
  (pin "VDD_SPI" input (at 36.83 140.97 90) (effects (font (size 1.27 1.27)) (justify right)))
  (pin "SPI_DI" input (at 50.8 163.83 0) (effects (font (size 1.27 1.27)) (justify right)))
  (pin "SPI_HD" input (at 50.8 151.13 0) (effects (font (size 1.27 1.27)) (justify right)))
  (pin "SPI_CLK" input (at 50.8 158.75 0) (effects (font (size 1.27 1.27)) (justify right)))
  (pin "SPI_WP" input (at 50.8 153.67 0) (effects (font (size 1.27 1.27)) (justify right)))
  (pin "SPI_DO" output (at 50.8 161.29 0) (effects (font (size 1.27 1.27)) (justify right)))
  (pin "SPI_CS0" input (at 50.8 156.21 0) (effects (font (size 1.27 1.27)) (justify right)))
  (pin "SPI_CS1" input (at 50.8 148.59 0) (effects (font (size 1.27 1.27)) (justify right)))
  (pin "GPIO45" passive (at 36.83 170.18 270) (effects (font (size 1.27 1.27)) (justify left))))
 (sheet
  (at 85.09 44.45)
  (size 38.1 29.21)
  (stroke (width 0.1524) (type solid))
  (fill (color 0 0 0 0.0000))
  (property "Sheetname" "Power Supplies" (at 86.36 48.26 0) (effects (font (size 1.27 1.27)
    (bold yes)) (justify left bottom)))
  (property "Sheetfile" "Microcontroller_Power_Supplies.kicad_sch" (at 123.7746 73.66 90) (effects (font (size 1.27 1.27)) (justify left top) (hide yes)))
  (pin "VDD3P3_CPU" output (at 106.68 73.66 270) (effects (font (size 1.27 1.27)) (justify left)))
  (pin "VDDA" output (at 109.22 73.66 270) (effects (font (size 1.27 1.27)) (justify left)))
  (pin "VDD3P3" output (at 101.6 73.66 270) (effects (font (size 1.27 1.27)) (justify left)))
  (pin "VDD3P3_RTC" output (at 104.14 73.66 270) (effects (font (size 1.27 1.27)) (justify left)))))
